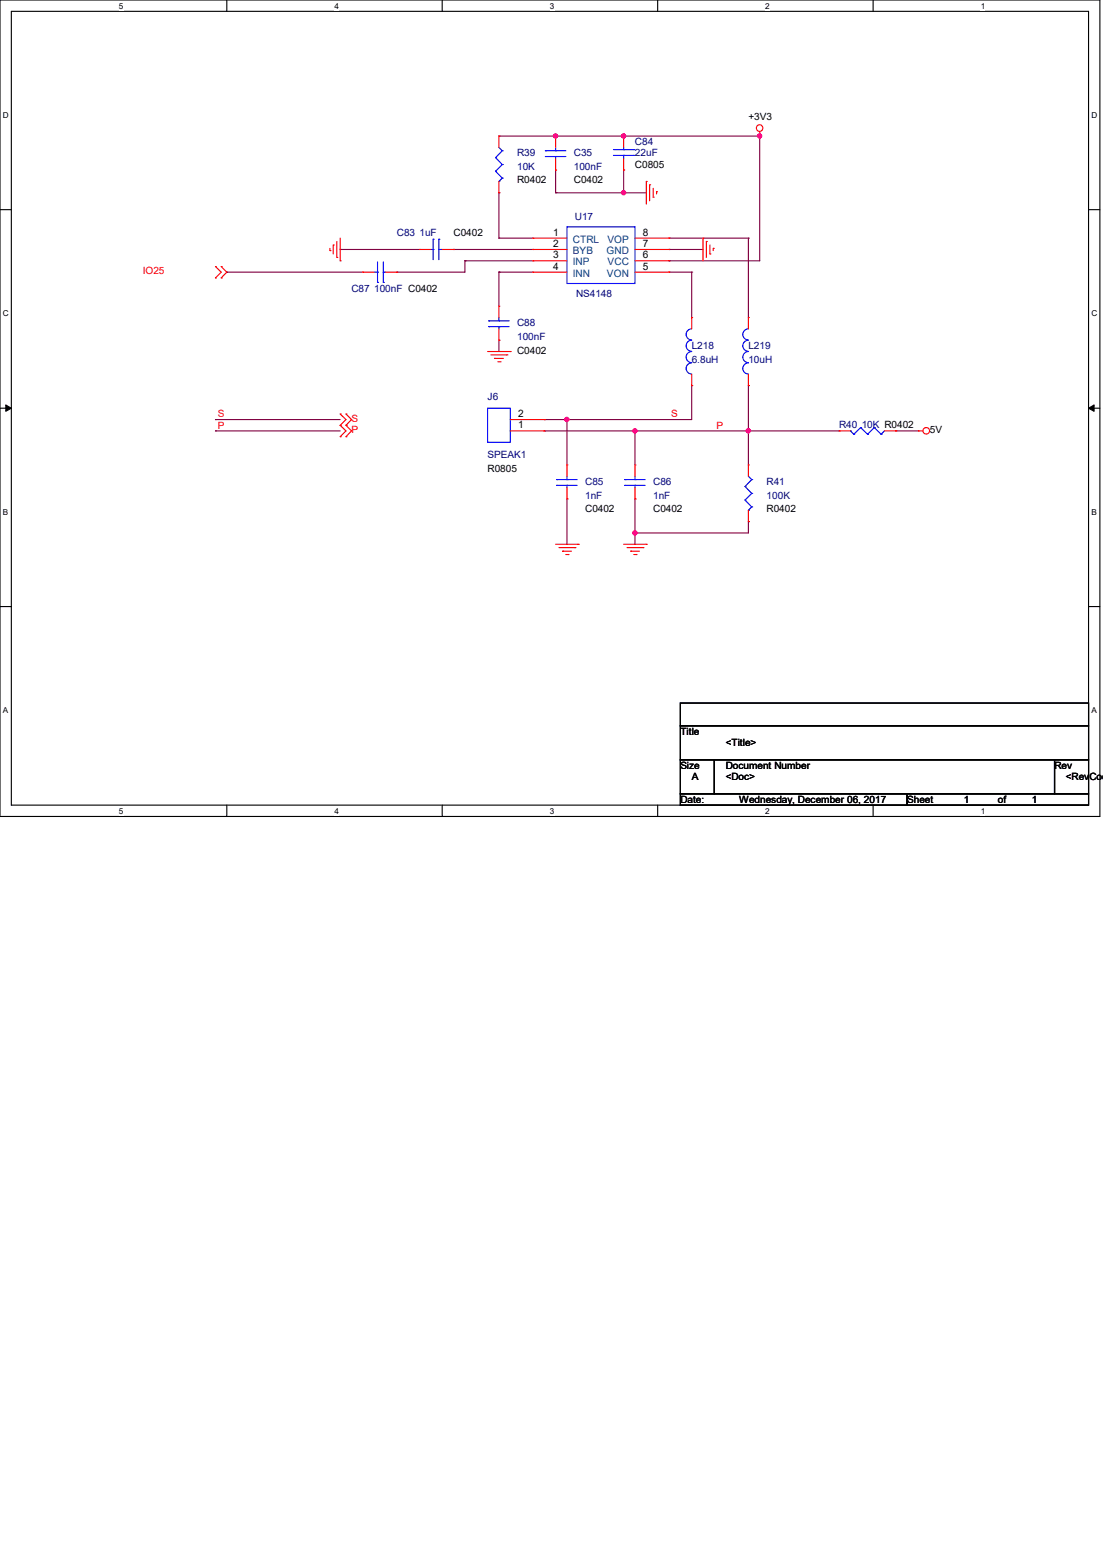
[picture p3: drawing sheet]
<svg xmlns="http://www.w3.org/2000/svg" width="210mm" height="297mm" viewBox="0 0 210 297" stroke-linecap="round" stroke-linejoin="round" font-family="sans-serif">
<path d="M0 0h209.4v155.4h-209.4zM2.2 2.2h205.1v151.1h-205.1z" fill="none" stroke="#000" stroke-width=".21"/>
<g fill="#fff">
<path d="M22.6 .3h.9v1.7h-.9z"/>
<path d="M22.6 153.5h.9v1.8h-.9z"/>
</g>
<path d="M43.2 0v2.2M43.2 153.3v2.1" fill="none" stroke="#000" stroke-width=".21"/>
<g fill="#fff">
<path d="M63.7 .3h.8v1.7h-.8z"/>
<path d="M63.7 153.5h.8v1.8h-.8z"/>
</g>
<path d="M84.2 0v2.2M84.2 153.3v2.1" fill="none" stroke="#000" stroke-width=".21"/>
<g fill="#fff">
<path d="M104.7 .3h.8v1.7h-.8z"/>
<path d="M104.7 153.5h.8v1.8h-.8z"/>
</g>
<path d="M125.2 0v2.2M125.2 153.3v2.1" fill="none" stroke="#000" stroke-width=".21"/>
<g fill="#fff">
<path d="M145.7 .3h.9v1.7h-.9z"/>
<path d="M145.7 153.5h.9v1.8h-.9z"/>
</g>
<path d="M166.2 0v2.2M166.2 153.3v2.1" fill="none" stroke="#000" stroke-width=".21"/>
<g fill="#fff">
<path d="M186.7 .3h.9v1.7h-.9z"/>
<path d="M186.7 153.5h.9v1.8h-.9z"/>
<path d="M.6 21h1.1v1.8h-1.1z"/>
<path d="M207.8 21h1.1v1.8h-1.1z"/>
<path d="M.6 58.8h1.1v1.7h-1.1z"/>
<path d="M207.8 58.8h1.1v1.7h-1.1z"/>
</g>
<path d="M0 39.9h2.2M207.3 39.9h2.1" fill="none" stroke="#000" stroke-width=".21"/>
<g fill="#fff">
<path d="M.6 96.6h1v1.7h-1z"/>
<path d="M207.8 96.6h1v1.7h-1z"/>
</g>
<path d="M0 77.7h2.2M207.3 77.7h2.1" fill="none" stroke="#000" stroke-width=".21"/>
<path d="M1.1 77.1l1.1 .6-1.1 .6zM207.3 77.7l1-.6v1.2z" fill="#000" stroke="#000" stroke-width=".19"/>
<g fill="#fff">
<path d="M.6 134.4h.9v1.7h-.9z"/>
<path d="M207.8 134.4h1v1.7h-1z"/>
</g>
<path d="M0 115.5h2.2M207.3 115.5h2.1M129.5 133.9h77.8v4.3h-77.8zM129.5 138.2h77.8v6.5h-77.8zM129.5 144.7h6.5v6.4h-6.5zM129.5 151.1h43.2v2.2h-43.2zM136 144.7h64.8v6.4h-64.8zM172.7 151.1h34.6v2.2h-34.6zM200.8 144.7h6.5v6.4h-6.5z" fill="none" stroke="#000" stroke-width=".21"/>
<g fill="none" stroke="#800040" stroke-width=".21">
<path d="M95 36.7h.1M95 25.9h.1M95 36.7v8.6M95 25.9h49.7M105.8 25.9h.1M105.8 32.4h.1M105.8 36.7h.1M105.8 32.4v4.3M105.8 36.7h17.3M118.7 36.7h.1M118.7 32.4h.1M118.7 25.9h.1"/>
<path d="M118.7 32.4v4.3M144.7 25.9h.1M144.7 25.9v23.8h-17.3M43.2 51.8h.1M43.2 51.8h25.9M64.8 47.5h.1M64.8 47.5h15.1M75.6 51.8h.1M86.4 47.5h.1M86.4 47.5h15.1M88.5 49.7h.1M88.5 49.7h13"/>
<path d="M88.5 49.7v2.1h-12.9M95 45.3h.1M95 51.8h.1M95 51.8v6.5M95 45.3h6.5M95 51.8h6.5M127.4 49.7h.1M127.4 47.5h.1M127.4 51.8h.1M127.4 45.3h.1M127.4 47.5h6.5M127.4 45.3h15.1"/>
<path d="M127.4 51.8h4.3M131.7 51.8h.1M131.7 51.8v8.7M142.5 45.3h.1M142.5 45.3v15.2M41 79.9h.1M41 79.9h23.8M95 64.8h.1M95 64.8v2.1M103.6 79.9h.1M107.9 79.9h.1M107.9 79.9v8.6"/>
<path d="M131.7 73.4h.1M131.7 73.4v6.5h-28.1M142.5 73.4h.1M142.5 73.4v15.1M41 82h.1M41 82h23.8M103.6 82h.1M103.6 82h56.2M107.9 95h.1M107.9 95v8.6M120.9 82h.1M120.9 95h.1"/>
<path d="M120.9 82v6.5M120.9 95v8.6M142.5 82h.1M142.5 99.3h.1M142.5 99.3v2.2h-21.6M170.6 82h.1M170.6 82h4.3M120.9 101.5h.1"/>
</g>
<g fill="#f0f" stroke="#f0f" stroke-width=".21">
<circle cx="118.7" cy="25.9" r=".4"/>
<circle cx="105.8" cy="25.9" r=".4"/>
<circle cx="118.7" cy="36.7" r=".4"/>
<circle cx="144.6" cy="25.9" r=".4"/>
<circle cx="107.9" cy="79.9" r=".4"/>
<circle cx="142.5" cy="82" r=".4"/>
<circle cx="120.9" cy="101.5" r=".4"/>
<circle cx="120.9" cy="82" r=".4"/>
</g>
<g fill="none" stroke="#f00" stroke-width=".21">
<path d="M95 25.9h.1M95 36.7h.1M95 25.9v2.2M95 34.5v2.2M105.8 32.4h.1M105.8 25.9h.1M105.8 25.9v2.2M105.8 30.2v2.2M118.7 25.9h.1M118.7 32.4h.1M118.7 25.9v2.2M118.7 30.2v2.2"/>
<path d="M123.1 34.5h.1M123.1 34.5v4.4M123.7 35.2h.1M123.7 35.2v3M124.4 37.5h.1M124.4 35.9v1.6M125 36.5h.1M125 36.5v.4M144.7 25.9h.1M144.7 25.1v.8M41 50.8h.1M41 52.9h.1"/>
<path d="M41 50.8l1.1 1-1.1 1.1M42.1 52.9h.1M42.1 50.8h.1M42.1 50.8l1.1 1-1.1 1.1M62.8 47.7h.1M62.8 47.3v.4M63.5 46.7h.1M63.5 46.7v1.6M64.1 49h.1M64.1 46v3M64.8 49.7h.1M64.8 45.3v4.4"/>
<path d="M69.1 51.8h.1M69.1 51.8h2.1M73.4 51.8h2.2M75.6 51.8h.1M79.9 47.5h.1M79.9 47.5h2.1M84.2 47.5h2.2M86.4 47.5h.1M95 58.3h.1M95 58.3v2.2M101.5 45.3h.1M101.5 47.5h.1"/>
<path d="M101.5 49.7h.1M101.5 51.8h.1M101.5 45.3h6.4M101.5 47.5h6.4M101.5 49.7h6.4M101.5 51.8h6.4M120.9 45.3h6.5M120.9 47.5h6.5M120.9 49.7h6.5M120.9 51.8h6.5M127.4 51.8h.1M127.4 49.7h.1"/>
<path d="M127.4 47.5h.1M127.4 45.3h.1M133.9 45.3h.1M133.9 45.3v4.4M134.5 46h.1M134.5 46v3M135.2 48.3h.1M135.2 46.7v1.6M135.8 47.3h.1M135.8 47.3v.4M64.8 78.8h.1M64.8 78.8l1.1 1.1-1.1 1.1"/>
<path d="M65.9 78.8h.1M65.9 78.8l1 1.1-1 1.1M92.8 66.9h4.4M93.5 67.6h3M94.1 68.2h.1M94.1 68.2h1.7M94.8 68.9h.4M95 64.8h.1M95 62.6v2.2M95.2 68.9h.1M96.5 67.6h.1M97.2 66.9h.1"/>
<path d="M97.2 79.9h6.4M103.6 79.9h.1M131.7 73.4h.1M131.7 60.5h.1M131.7 60.5v2.1M131.7 71.2v2.2M142.5 73.4h.1M142.5 60.5h.1M142.5 60.5v2.1M142.5 71.2v2.2M64.8 81h.1M64.8 83.1h.1"/>
<path d="M64.8 81l1.1 1-1.1 1.1M65.9 81h.1M65.9 83.1h.1M65.9 81l1 1-1 1.1M97.2 82h6.4M103.6 82h.1M107.9 95h.1M107.9 88.5h.1M107.9 88.5v2.2M107.9 92.8v2.2M120.9 95h.1M120.9 88.5h.1"/>
<path d="M120.9 88.5v2.2M120.9 92.8v2.2M142.5 88.5h.1M142.5 99.3h.1M142.5 88.5v2.2M142.5 97.2v2.1M159.8 82h.1M159.8 82h2.1M168.4 82h2.2M170.6 82h.1M174.9 82h.1M174.9 82h.8"/>
<path d="M105.8 103.6h4.3M106.4 104.3h3.1M107.1 104.9h.1M107.1 104.9h1.7M107.7 105.6h.5M108.2 105.6h.1M109.5 104.3h.1M110.1 103.6h.1M118.7 103.6h4.4M119.4 104.3h3M120.1 104.9h.1M120.1 104.9h1.7"/>
<path d="M120.7 105.6h.4M121.1 105.6h.1M122.4 104.3h.1M123.1 103.6h.1"/>
<circle cx="144.6" cy="24.4" r=".62"/>
<circle cx="176.4" cy="82" r=".63"/>
</g>
<g fill="none" stroke="#00f" stroke-width=".21">
<path d="M94.4 30h.1M94.4 32.6h.1M94.4 30l1.2 1.3M94.4 32.6l1.2 1.3M95 34.5h.1M95 28.1l.6 .6M95.6 28.7h.1M95.6 31.3h.1M95.6 33.9h.1M95.6 28.7l-1.2 1.3M95.6 31.3l-1.2 1.3M95.6 33.9l-.6 .6"/>
<path d="M103.8 28.7h.1M103.8 29.8h.1M103.8 28.7h3.9M103.8 29.8h3.9M105.8 29.8h.1M105.8 28.7h.1M105.8 28.1v.6M105.8 29.8v.4M116.8 29.6h3.9M116.8 28.5h3.9M118.7 28.5h.1M118.7 29.6h.1"/>
<path d="M118.7 28.1v.4M118.7 29.6v.6M120.7 29.6h.1M120.7 28.5h.1M71.2 51.8h.7M71.9 53.8h.1M71.9 51.8h.1M71.9 49.9v3.9M73 51.8h.1M73 53.8h.1M73 51.8h.4M73 49.9v3.9"/>
<path d="M82 47.5h.5M82.5 47.5h.1M82.5 45.6h.1M82.5 45.6v3.8M83.6 45.6h.1M83.6 47.5h.1M83.6 47.5h.6M83.6 45.6v3.8M107.9 43.2h13v10.8h-13zM92.8 77.7h4.4v6.5h-4.4zM93 61.1h.1M93 62.2h.1"/>
<path d="M93 61.1h3.9M93 62.2h3.9M95 62.2h.1M95 61.1h.1M95 60.5v.6M95 62.2v.4M131.7 66.9a1.08 1.08 0 0 0-1.1 1.1 1.08 1.08 0 0 0 1.1 1.1 1.06 1.06 0 0 0-1.1 1 1.06 1.06 0 0 0 1.1 1.1M131.7 64.8a1.06 1.06 0 0 0-1.1 1 1.06 1.06 0 0 0 1.1 1.1M131.7 62.6a1.06 1.06 0 0 0-1.1 1.1 1.06 1.06 0 0 0 1.1 1M142.5 66.9a1.08 1.08 0 0 0-1.1 1.1 1.08 1.08 0 0 0 1.1 1.1 1.06 1.06 0 0 0-1.1 1 1.06 1.06 0 0 0 1.1 1.1M142.5 64.8a1.06 1.06 0 0 0-1.1 1 1.06 1.06 0 0 0 1.1 1.1M142.5 62.6a1.06 1.06 0 0 0-1.1 1.1 1.06 1.06 0 0 0 1.1 1"/>
<path d="M106 91.3h.1M106 92.4h.1M106 91.3h3.9M106 92.4h3.9M107.9 92.4h.1M107.9 91.3h.1M107.9 90.7v.6M107.9 92.4v.4M119 91.3h.1M119 92.4h.1M119 91.3h3.9M119 92.4h3.9"/>
<path d="M120.9 92.4h.1M120.9 91.3h.1M120.9 90.7v.6M120.9 92.4v.4M141.9 92.6h.1M141.9 95.2h.1M141.9 92.6l1.2 1.3M141.9 95.2l1.2 1.3M142.5 97.2h.1M142.5 90.7l.6 .6M143.1 91.3h.1M143.1 93.9h.1"/>
<path d="M143.1 96.5h.1M143.1 91.3l-1.2 1.3M143.1 93.9l-1.2 1.3M143.1 96.5l-.6 .7M161.9 82h.1M161.9 82l.7 .7M162.6 82.7h.1M163.9 81.4h.1M163.9 81.4l1.3 1.3M163.9 81.4l-1.3 1.3M165.2 82.7h.1M166.5 81.4h.1"/>
<path d="M166.5 81.4l1.3 1.3M166.5 81.4l-1.3 1.3M167.8 82.7h.1M168.4 82l-.6 .7"/>
</g>
<g font-size="1.9">
<text x="142.5" y="22.9">+3V3</text>
<text x="98.5" y="34.9">R0402</text>
<text x="109.3" y="34.9">C0402</text>
<text x="120.9" y="31.9">C0805</text>
<text x="86.4" y="44.9">C0402</text>
<text x="105.3" y="44.9">1</text>
<text x="105.3" y="47">2</text>
<text x="122.4" y="47">7</text>
<text x="122.4" y="44.9">8</text>
<text x="105.3" y="49.2">3</text>
<text x="105.3" y="51.4">4</text>
<text x="122.4" y="51.4">5</text>
<text x="122.4" y="49.2">6</text>
<text x="98.5" y="67.3">C0402</text>
<text x="98.7" y="81.6">1</text>
<text x="98.7" y="79.4">2</text>
<text x="177" y="82.4">5V</text>
<text x="92.8" y="89.8">R0805</text>
<text x="111.4" y="97.5">C0402</text>
<text x="124.4" y="97.5">C0402</text>
<text x="146" y="97.5">R0402</text>
<text x="129.5" y="139.9">Title</text>
<text x="138.2" y="142">&lt;Title&gt;</text>
<text x="129.5" y="146.3">Size</text>
<text x="131.7" y="148.5">A</text>
<text x="138.2" y="146.3">Document Number</text>
<text x="138.2" y="148.5">&lt;Doc&gt;</text>
<text x="200.8" y="146.3">Rev</text>
<text x="202.9" y="148.5">&lt;RevCode</text>
<text x="129.5" y="152.8">Date:</text>
<text x="140.8" y="152.8">Wednesday, December 06, 2017</text>
<text x="172.7" y="152.8">Sheet</text>
<text x="183.5" y="152.8">1</text>
<text x="190" y="152.8">of</text>
<text x="196.5" y="152.8">1</text>
</g>
<g font-size="1.9" fill="#000080">
<text x="98.5" y="29.8">R39</text>
<text x="109.3" y="29.8">C35</text>
<text x="120.9" y="27.6">C84</text>
<text x="120.9" y="29.8">22uF</text>
<text x="98.5" y="32.3">10K</text>
<text x="109.3" y="32.3">100nF</text>
<text x="109.5" y="41.9">U17</text>
<text x="75.6" y="44.9">C83 1uF</text>
<text x="66.9" y="55.7">C87 100nF C0402</text>
<text x="109.7" y="56.5">NS4148</text>
<text x="98.5" y="62.1">C88</text>
<text x="98.5" y="64.7">100nF</text>
<text x="131.7" y="66.5">L218</text>
<text x="131.7" y="69">6.8uH</text>
<text x="142.5" y="66.5">L219</text>
<text x="142.5" y="69">10uH</text>
<text x="92.8" y="76.2">J6</text>
<text x="159.8" y="81.6">R40 10K R0402</text>
<text x="92.8" y="87.2">SPEAK1</text>
<text x="111.4" y="92.4">C85</text>
<text x="111.4" y="95">1nF</text>
<text x="124.4" y="92.4">C86</text>
<text x="124.4" y="95">1nF</text>
<text x="146" y="92.4">R41</text>
<text x="146" y="95">100K</text>
</g>
<g font-size="1.9" fill="#004080">
<text x="109.1" y="46.2">CTRL</text>
<text x="115.7" y="46.2">VOP</text>
<text x="109.1" y="48.4">BYB</text>
<text x="109.1" y="50.5">INP</text>
<text x="109.1" y="52.7">INN</text>
<text x="115.5" y="48.4">GND</text>
<text x="115.6" y="52.7">VON</text>
<text x="115.7" y="50.5">VCC</text>
</g>
<g font-size="1.9" fill="#f00">
<text x="27.2" y="52.2">IO25</text>
<text x="41.4" y="81.6">P</text>
<text x="41.4" y="79.5">S</text>
<text x="66.9" y="80.3">S</text>
<text x="66.9" y="82.4">P</text>
<text x="127.8" y="79.5">S</text>
<text x="136.4" y="81.6">P</text>
</g>
<g font-size="1.6">
<text x="22.6" y="1.7">5</text>
<text x="63.7" y="1.7">4</text>
<text x="104.7" y="1.7">3</text>
<text x="145.7" y="1.7">2</text>
<text x="186.7" y="1.7">1</text>
<text x=".6" y="22.4">D</text>
<text x="207.8" y="22.4">D</text>
<text x=".6" y="60.2">C</text>
<text x="207.8" y="60.2">C</text>
<text x=".6" y="98">B</text>
<text x="207.8" y="98">B</text>
<text x=".6" y="135.8">A</text>
<text x="207.8" y="135.8">A</text>
<text x="22.6" y="154.9">5</text>
<text x="63.7" y="154.9">4</text>
<text x="104.7" y="154.9">3</text>
<text x="145.7" y="154.9">2</text>
<text x="186.7" y="154.9">1</text>
</g>
</svg>
